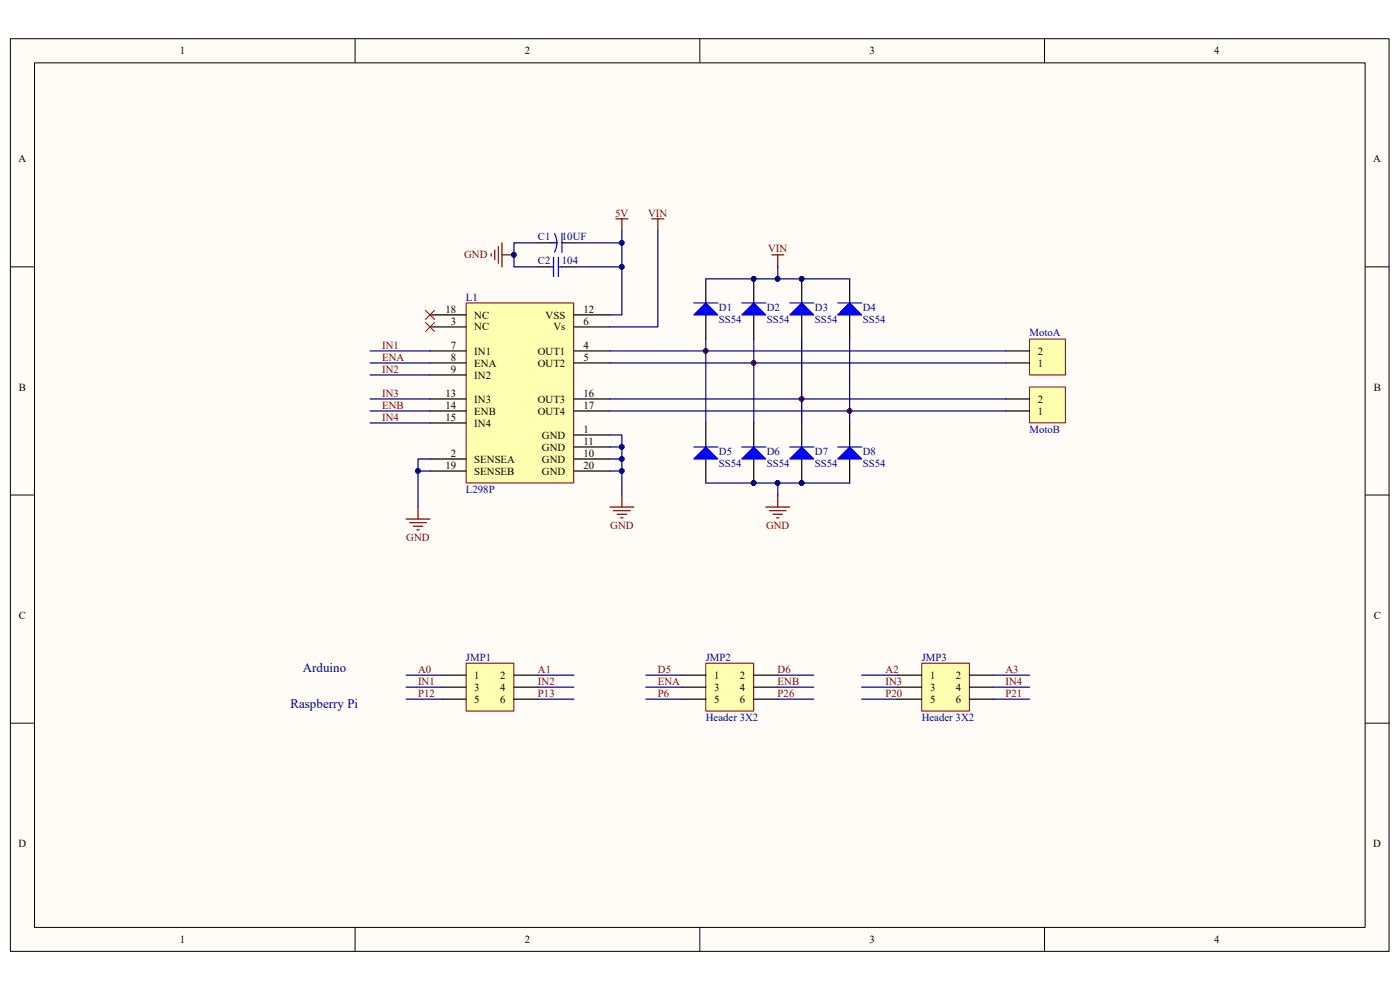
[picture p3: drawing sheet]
<svg xmlns="http://www.w3.org/2000/svg" width="297mm" height="210mm" viewBox="0 0 297 210" stroke-linecap="round" stroke-linejoin="round" font-family="sans-serif">
<path d="M2.2 8.3h292.5v193.5h-292.5z" fill="#fffcf8"/>
<path d="M2.2 8.2h292.5v193.6h-292.5z" fill="none" stroke="#000" stroke-width=".21"/>
<path d="M7.4 13.4h282.2v183.3h-282.2z" fill="#fffcf8"/>
<g fill="none" stroke="#000" stroke-width=".21">
<path d="M7.3 13.3h282.3v183.4h-282.3zM75.3 8.2v5.1M148.5 8.2v5.1M221.6 8.2v5.1M2.2 56.6h5.1M289.6 56.6h5.1M2.2 105h5.1M289.6 105h5.1M2.2 153.4h5.1M289.6 153.4h5.1M75.3 196.7v5.1M148.5 196.7v5.1"/>
<path d="M221.6 196.7v5.1"/>
</g>
<g fill="#000080" stroke="#000080" stroke-width=".21">
<circle cx="149.7" cy="74.4" r=".49"/>
<circle cx="159.9" cy="77" r=".49"/>
<circle cx="170" cy="84.6" r=".49"/>
<circle cx="180.2" cy="87.2" r=".49"/>
</g>
<path d="M98.9 64.3h22.8v38.1h-22.8z" fill="#ffffb0"/>
<path d="M98.9 64.3h22.8v38.1h-22.8z" fill="none" stroke="#800000" stroke-width=".21"/>
<g fill="none" stroke="#000" stroke-width=".25">
<path d="M180.3 59.2v5M91.2 69.3h7.7M91.2 74.4h7.7M91.2 77h7.7M91.2 79.5h7.7M91.2 66.8h7.7M121.8 69.3h7.6M121.8 74.4h7.6M121.8 77h7.6M121.8 66.8h7.6M180.3 66.8v5.1M91.2 97.4h7.7"/>
<path d="M91.2 84.6h7.7M91.2 87.2h7.7M91.2 89.7h7.7M91.2 99.9h7.7M121.8 92.3h7.6M121.8 97.4h7.6M121.8 94.8h7.6M121.8 84.6h7.6M121.8 87.2h7.6M121.8 99.9h7.6"/>
</g>
<path d="M180.3 64.2l2.5 2.6h-5.1z" fill="#00f"/>
<path d="M177.7 64.2h5.1M180.3 64.2l2.5 2.6h-5.1z" fill="none" stroke="#00f" stroke-width=".25"/>
<path d="M170.1 59.2v5M170.1 66.8v5.1" fill="none" stroke="#000" stroke-width=".25"/>
<circle cx="170" cy="59.1" r=".49" fill="#000080" stroke="#000080" stroke-width=".21"/>
<path d="M170.1 64.2l2.5 2.6h-5.1z" fill="#00f"/>
<path d="M167.5 64.2h5.1M170.1 64.2l2.5 2.6h-5.1z" fill="none" stroke="#00f" stroke-width=".25"/>
<g fill="#000080" stroke="#000080" stroke-width=".21">
<circle cx="170" cy="59.1" r=".49"/>
<circle cx="159.9" cy="59.1" r=".49"/>
</g>
<path d="M159.9 59.2v5M159.9 66.8v5.1" fill="none" stroke="#000" stroke-width=".25"/>
<path d="M159.9 64.2l2.5 2.6h-5z" fill="#00f"/>
<path d="M157.4 64.2h5M159.9 64.2l2.5 2.6h-5z" fill="none" stroke="#00f" stroke-width=".25"/>
<circle cx="159.9" cy="59.1" r=".49" fill="#000080" stroke="#000080" stroke-width=".21"/>
<path d="M149.7 59.2v5M149.7 66.8v5.1" fill="none" stroke="#000" stroke-width=".25"/>
<path d="M149.7 64.2l2.6 2.6h-5.1z" fill="#00f"/>
<path d="M147.2 64.2h5.1M149.7 64.2l2.6 2.6h-5.1z" fill="none" stroke="#00f" stroke-width=".25"/>
<path d="M180.3 89.7v5.1M180.3 97.4v5.1" fill="none" stroke="#000" stroke-width=".25"/>
<path d="M180.3 94.8l2.5 2.6h-5.1z" fill="#00f"/>
<path d="M177.7 94.8h5.1M180.3 94.8l2.5 2.6h-5.1z" fill="none" stroke="#00f" stroke-width=".25"/>
<path d="M170.1 89.7v5.1M170.1 97.4v5.1" fill="none" stroke="#000" stroke-width=".25"/>
<circle cx="170" cy="102.4" r=".49" fill="#000080" stroke="#000080" stroke-width=".21"/>
<path d="M170.1 94.8l2.5 2.6h-5.1z" fill="#00f"/>
<path d="M167.5 94.8h5.1M170.1 94.8l2.5 2.6h-5.1z" fill="none" stroke="#00f" stroke-width=".25"/>
<g fill="#000080" stroke="#000080" stroke-width=".21">
<circle cx="170" cy="102.4" r=".49"/>
<circle cx="159.9" cy="102.4" r=".49"/>
</g>
<path d="M159.9 89.7v5.1M159.9 97.4v5.1" fill="none" stroke="#000" stroke-width=".25"/>
<path d="M159.9 94.8l2.5 2.6h-5z" fill="#00f"/>
<path d="M157.4 94.8h5M159.9 94.8l2.5 2.6h-5z" fill="none" stroke="#00f" stroke-width=".25"/>
<circle cx="159.9" cy="102.4" r=".49" fill="#000080" stroke="#000080" stroke-width=".21"/>
<path d="M149.7 89.7v5.1M149.7 97.4v5.1" fill="none" stroke="#000" stroke-width=".25"/>
<path d="M149.7 94.8l2.6 2.6h-5.1z" fill="#00f"/>
<path d="M147.2 94.8h5.1M149.7 94.8l2.6 2.6h-5.1z" fill="none" stroke="#00f" stroke-width=".25"/>
<path d="M165 56.6v2.6M88.7 99.9h2.5M91.2 97.4h-2.5v10.2M129.4 92.3h2.5v12.7M129.4 94.8h2.5M129.4 97.4h2.5M129.4 99.9h2.5" fill="none" stroke="#000080" stroke-width=".25"/>
<g fill="#000080" stroke="#000080" stroke-width=".21">
<circle cx="131.9" cy="94.8" r=".49"/>
<circle cx="131.9" cy="97.4" r=".49"/>
<circle cx="131.9" cy="99.9" r=".49"/>
<circle cx="88.7" cy="99.9" r=".49"/>
<circle cx="165" cy="59.1" r=".5"/>
</g>
<g fill="none" stroke="#800000" stroke-width=".25">
<path d="M163.7 54.1h2.6M165 54.1v2.5M86.1 110.1h5.1M86.9 110.9h3.6M87.7 111.6h2M88.4 112.4h.5M88.7 107.6v2.5M129.4 107.6h5.1M130.1 108.3h3.6M130.9 109.1h2M131.7 109.8h.5M131.9 105v2.6"/>
<path d="M162.4 107.6h5.1M163.2 108.3h3.6M164 109.1h2M164.7 109.8h.5M165 105v2.6"/>
</g>
<path d="M90.2 65.8l2 2M90.2 68.3l2 2.1M92.2 65.8l-2 2M92.2 68.3l-2 2.1" fill="none" stroke="#f00" stroke-width=".21"/>
<path d="M218.4 72h7.6v7.5h-7.6z" fill="#ffffb0"/>
<path d="M218.4 71.9h7.6v7.6h-7.6z" fill="none" stroke="#800000" stroke-width=".21"/>
<path d="M213.3 77h5.1M213.3 74.4h5.1" fill="none" stroke="#000" stroke-width=".25"/>
<path d="M218.4 82.1h7.6v7.6h-7.6z" fill="#ffffb0"/>
<path d="M218.4 82.1h7.6v7.6h-7.6z" fill="none" stroke="#800000" stroke-width=".21"/>
<path d="M114.1 56.6h2.6M114.1 51.5h2.6M119.2 56.6h2.6M119.2 51.5h2.6M213.3 87.2h5.1M213.3 84.6h5.1" fill="none" stroke="#000" stroke-width=".25"/>
<g fill="none" stroke="#000080" stroke-width=".25">
<path d="M114.1 51.5h-5.1v5.1h5.1M121.8 51.5h10.1M121.8 56.6h10.1M131.9 49v17.8h-2.5M139.6 49v20.3h-10.2M149.7 59.2h30.6M78.5 74.4h12.7M78.5 77h12.7M78.5 79.5h12.7M78.5 84.6h12.7M78.5 87.2h12.7M78.5 89.7h12.7"/>
<path d="M149.7 102.5h30.6M165 102.5v2.5"/>
</g>
<g fill="#000080" stroke="#000080" stroke-width=".21">
<circle cx="159.9" cy="102.4" r=".49"/>
<circle cx="165" cy="102.4" r=".5"/>
<circle cx="170" cy="102.4" r=".49"/>
<circle cx="159.9" cy="59.1" r=".49"/>
<circle cx="165" cy="59.1" r=".5"/>
<circle cx="170" cy="59.1" r=".49"/>
<circle cx="131.9" cy="56.6" r=".49"/>
<circle cx="131.9" cy="51.5" r=".49"/>
<circle cx="109" cy="54" r=".49"/>
</g>
<g fill="#800000" stroke="#800000" stroke-width=".21">
<circle cx="149.7" cy="74.4" r=".49"/>
<circle cx="159.9" cy="77" r=".49"/>
<circle cx="170" cy="84.6" r=".49"/>
<circle cx="180.2" cy="87.2" r=".49"/>
</g>
<path d="M104.2 53.8v.5M105 53v2.1M105.7 52.3v3.5M106.5 51.5v5.1M106.5 54.1h2.5M130.7 46.4h2.5M131.9 46.4v2.6M138.3 46.4h2.5M139.6 46.4v2.6" fill="none" stroke="#800000" stroke-width=".25"/>
<path d="M116.7 56.6h.7M116.7 51.5h1.5M117.4 54.6v4M117.6 49.6l.5 1.1v.8M118.1 51.5l-.1 1.2-.4 .8M118.4 54.6v4M118.4 56.6h.8M119.2 49.5v4.1" fill="none" stroke="#00f" stroke-width=".25"/>
<path d="M98.9 140.7h10.1v10.1h-10.1z" fill="#ffffb0"/>
<path d="M98.9 140.7h10.1v10.1h-10.1z" fill="none" stroke="#800000" stroke-width=".21"/>
<path d="M93.8 143.2h5.1M93.8 145.8h5.1M93.8 148.3h5.1M109 143.2h5.1M109 145.8h5.1M109 148.3h5.1" fill="none" stroke="#000" stroke-width=".25"/>
<path d="M149.8 140.7h10.1v10.1h-10.1z" fill="#ffffb0"/>
<path d="M149.7 140.7h10.2v10.1h-10.2z" fill="none" stroke="#800000" stroke-width=".21"/>
<path d="M144.6 143.2h5.1M144.6 145.8h5.1M144.6 148.3h5.1M159.9 143.2h5.1M159.9 145.8h5.1M159.9 148.3h5.1" fill="none" stroke="#000" stroke-width=".25"/>
<path d="M195.6 140.7h10.1v10.1h-10.1z" fill="#ffffb0"/>
<path d="M195.5 140.7h10.2v10.1h-10.2z" fill="none" stroke="#800000" stroke-width=".21"/>
<path d="M190.4 143.2h5.1M190.4 145.8h5.1M190.4 148.3h5.1M205.7 143.2h5.1M205.7 145.8h5.1M205.7 148.3h5.1" fill="none" stroke="#000" stroke-width=".25"/>
<g fill="none" stroke="#000080" stroke-width=".25">
<path d="M129.4 77h83.9M129.4 74.4h83.9M149.7 71.9v17.8M159.9 71.9v17.8M170.1 71.9v17.8M180.3 71.9v17.8M129.4 84.6h83.9M129.4 87.2h83.9M86.1 143.2h7.7M86.1 145.8h7.7M86.1 148.3h7.7M114.1 143.2h7.7"/>
<path d="M114.1 145.8h7.7M114.1 148.3h7.7M137 143.2h7.6M137 145.8h7.6M137 148.3h7.6M165 143.2h7.6M165 145.8h7.6M165 148.3h7.6M182.8 143.2h7.6M182.8 145.8h7.6M182.8 148.3h7.6M210.8 143.2h7.6"/>
<path d="M210.8 145.8h7.6M210.8 148.3h7.6"/>
</g>
<g font-size="2.8" fill="#000080">
<text x="64.2" y="142.6">Arduino</text>
<text x="61.6" y="150.2">Raspberry Pi</text>
</g>
<g font-size="2.3">
<text x="38.2" y="11.5">1</text>
<text x="111.3" y="11.5">2</text>
<text x="184.4" y="11.5">3</text>
<text x="257.6" y="11.5">4</text>
<text x="3.9" y="34.5">A</text>
<text x="291.3" y="34.5">A</text>
<text x="94.5" y="66.3">18</text>
<text x="95.7" y="68.8">3</text>
<text x="100.6" y="70.1">NC</text>
<text x="100.6" y="67.6">NC</text>
<text x="115.7" y="67.6">VSS</text>
<text x="117.4" y="70.1">Vs</text>
<text x="123.8" y="66.3">12</text>
<text x="123.8" y="68.8">6</text>
<text x="95.7" y="76.5">8</text>
<text x="95.7" y="74">7</text>
<text x="100.6" y="77.8">ENA</text>
<text x="100.6" y="75.2">IN1</text>
<text x="114.1" y="75.2">OUT1</text>
<text x="114.1" y="77.8">OUT2</text>
<text x="123.8" y="74">4</text>
<text x="123.8" y="76.5">5</text>
<text x="220.2" y="77.8">1</text>
<text x="220.2" y="75.2">2</text>
<text x="4" y="82.8">B</text>
<text x="95.7" y="79">9</text>
<text x="100.6" y="80.3">IN2</text>
<text x="291.4" y="82.8">B</text>
<text x="94.5" y="84.1">13</text>
<text x="94.5" y="86.7">14</text>
<text x="94.5" y="89.2">15</text>
<text x="100.6" y="85.4">IN3</text>
<text x="100.6" y="88">ENB</text>
<text x="114.1" y="85.4">OUT3</text>
<text x="114.1" y="88">OUT4</text>
<text x="123.8" y="84.1">16</text>
<text x="123.8" y="86.7">17</text>
<text x="220.2" y="88">1</text>
<text x="220.2" y="85.4">2</text>
<text x="100.6" y="90.5">IN4</text>
<text x="115" y="93">GND</text>
<text x="115" y="95.6">GND</text>
<text x="123.8" y="91.8">1</text>
<text x="123.8" y="94.3">11</text>
<text x="94.5" y="99.4">19</text>
<text x="95.7" y="96.9">2</text>
<text x="100.6" y="98.1">SENSEA</text>
<text x="100.6" y="100.7">SENSEB</text>
<text x="115" y="98.1">GND</text>
<text x="115" y="100.7">GND</text>
<text x="123.8" y="96.9">10</text>
<text x="123.8" y="99.4">20</text>
<text x="4" y="131.3">C</text>
<text x="291.4" y="131.3">C</text>
<text x="100.6" y="144">1</text>
<text x="106.1" y="144">2</text>
<text x="151.5" y="144">1</text>
<text x="157" y="144">2</text>
<text x="197.3" y="144">1</text>
<text x="202.8" y="144">2</text>
<text x="100.6" y="146.6">3</text>
<text x="100.6" y="149.1">5</text>
<text x="106.1" y="146.6">4</text>
<text x="106.1" y="149.1">6</text>
<text x="151.5" y="146.6">3</text>
<text x="151.5" y="149.1">5</text>
<text x="157" y="146.6">4</text>
<text x="157" y="149.1">6</text>
<text x="197.3" y="146.6">3</text>
<text x="197.3" y="149.1">5</text>
<text x="202.8" y="146.6">4</text>
<text x="202.8" y="149.1">6</text>
<text x="3.9" y="179.7">D</text>
<text x="291.3" y="179.7">D</text>
<text x="38.2" y="200">1</text>
<text x="111.3" y="200">2</text>
<text x="184.4" y="200">3</text>
<text x="257.6" y="200">4</text>
</g>
<g font-size="2.3" fill="#800000">
<text x="130.5" y="45.9">5V</text>
<text x="137.5" y="45.9">VIN</text>
<text x="162.9" y="53.6">VIN</text>
<text x="98.5" y="54.8">GND</text>
<text x="81.1" y="74">IN1</text>
<text x="81.1" y="76.5">ENA</text>
<text x="81.1" y="79">IN2</text>
<text x="81.1" y="84.1">IN3</text>
<text x="81.1" y="86.7">ENB</text>
<text x="81.1" y="89.2">IN4</text>
<text x="129.5" y="112.1">GND</text>
<text x="162.5" y="112.1">GND</text>
<text x="86.2" y="114.7">GND</text>
<text x="88.7" y="142.7">A0</text>
<text x="114.1" y="142.7">A1</text>
<text x="139.6" y="142.7">D5</text>
<text x="165" y="142.7">D6</text>
<text x="187.9" y="142.7">A2</text>
<text x="213.3" y="142.7">A3</text>
<text x="88.7" y="145.2">IN1</text>
<text x="88.7" y="147.8">P12</text>
<text x="114.1" y="145.2">IN2</text>
<text x="114.1" y="147.8">P13</text>
<text x="139.6" y="145.2">ENA</text>
<text x="139.6" y="147.8">P6</text>
<text x="165" y="145.2">ENB</text>
<text x="165" y="147.8">P26</text>
<text x="187.9" y="145.2">IN3</text>
<text x="187.9" y="147.8">P20</text>
<text x="213.3" y="145.2">IN4</text>
<text x="213.3" y="147.8">P21</text>
</g>
<g font-size="2.3" fill="#000080">
<text x="114.1" y="51">C1</text>
<text x="119.2" y="51">10UF</text>
<text x="114.1" y="56.1">C2</text>
<text x="119.2" y="56.1">104</text>
<text x="98.8" y="63.8">L1</text>
<text x="152.5" y="66">D1</text>
<text x="152.5" y="68.6">SS54</text>
<text x="162.7" y="66">D2</text>
<text x="162.7" y="68.6">SS54</text>
<text x="172.9" y="66">D3</text>
<text x="172.9" y="68.6">SS54</text>
<text x="183" y="66">D4</text>
<text x="183" y="68.6">SS54</text>
<text x="218.4" y="71.4">MotoA</text>
<text x="218.4" y="91.8">MotoB</text>
<text x="152.5" y="96.6">D5</text>
<text x="152.5" y="99.1">SS54</text>
<text x="162.7" y="96.6">D6</text>
<text x="162.7" y="99.1">SS54</text>
<text x="172.9" y="96.6">D7</text>
<text x="172.9" y="99.1">SS54</text>
<text x="183" y="96.6">D8</text>
<text x="183" y="99.1">SS54</text>
<text x="98.8" y="104.5">L298P</text>
<text x="98.8" y="140.2">JMP1</text>
<text x="149.7" y="140.2">JMP2</text>
<text x="195.5" y="140.2">JMP3</text>
<text x="149.7" y="152.9">Header 3X2</text>
<text x="195.5" y="152.9">Header 3X2</text>
</g>
</svg>
